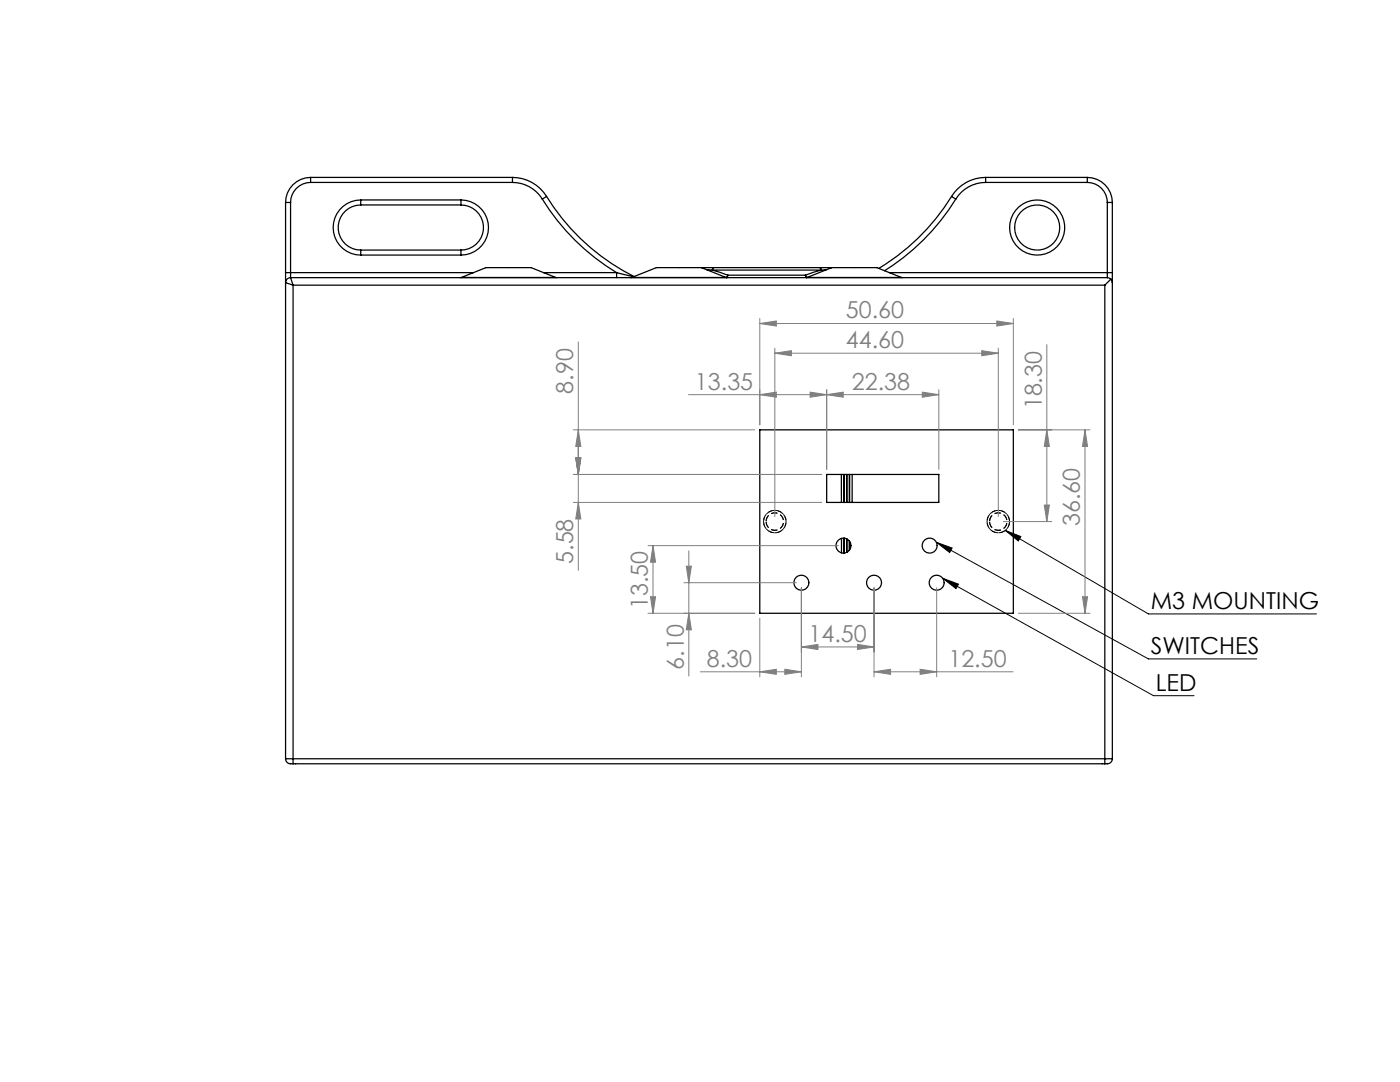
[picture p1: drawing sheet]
<svg xmlns="http://www.w3.org/2000/svg" width="279mm" height="216mm" viewBox="0 0 279 216" stroke-linecap="round" stroke-linejoin="round" font-family="sans-serif">
<path d="M152.9 104.1a1.75 1.75 0 0 1 2.5-1.6 1.75 1.75 0 0 1 .4 2.9 1.75 1.75 0 0 1-2.8-.8l-.1-.5M197.5 104.1a1.75 1.75 0 0 1 2.5-1.6 1.75 1.75 0 0 1 .4 2.9 1.75 1.75 0 0 1-2.8-.8l-.1-.5" fill="none" stroke="#000" stroke-width=".2" stroke-dasharray="1.3 .6" stroke-dashoffset="-.1" stroke-linecap="butt"/>
<path d="M152.4 104.1a2.25 2.25 0 0 1 3.2-2.1 2.25 2.25 0 0 1 .5 3.8 2.25 2.25 0 0 1-3.6-1.1l-.1-.6M156.9 104.1a2.25 2.25 0 0 1-3.2 2 2.25 2.25 0 0 1-.5-3.8 2.25 2.25 0 0 1 3.6 1.2l.1 .6M197 104.1a2.25 2.25 0 0 1 3.2-2.1 2.25 2.25 0 0 1 .5 3.8 2.25 2.25 0 0 1-3.6-1.1l-.1-.6M201.5 104.1a2.25 2.25 0 0 1-3.2 2 2.25 2.25 0 0 1-.5-3.8 2.25 2.25 0 0 1 3.6 1.2l.1 .6" fill="none" stroke="#000" stroke-width=".2" stroke-dasharray="1.3 .6" stroke-dashoffset=".3" stroke-linecap="butt"/>
<g fill="none" stroke="#000" stroke-width=".25">
<path d="M62 35.4v1M62 36.4a4 4 0 0 0-4 4M62 35.4a5 5 0 0 0-5 5M62 35.4h40.3M62 36.4h40.3M72 39.9a5.5 5.5 0 0 0-5.5 5.5 5.5 5.5 0 0 0 5.5 5.5M72 39.9v1M72 39.9h20M92 39.9a5.5 5.5 0 0 1 5.5 5.5 5.5 5.5 0 0 1-5.5 5.5M92 39.9v1M102.3 35.4a8 8 0 0 1 6.8 3.8M102.3 36.4a7 7 0 0 1 5.9 3.3"/>
<path d="M102.3 35.4v1M108.2 39.7a44.3 44.3 0 0 0 14.9 14.7M109.1 39.2a43.3 43.3 0 0 0 17.4 16M109.1 39.2l-.9 .5M189.9 39.2a43.3 43.3 0 0 1-14.5 14.4M189.9 39.2l.9 .5M190.8 39.7a44.3 44.3 0 0 1-14.3 14.3M196.7 36.4a7 7 0 0 0-5.9 3.3M196.7 35.4a8 8 0 0 0-6.8 3.8M196.7 35.4v1M196.7 35.4h20.3M196.7 36.4h20.3"/>
<path d="M217 36.4a4 4 0 0 1 4 4M217 35.4v1M217 35.4a5 5 0 0 1 5 5M57 56.4l1.5 .5M57 54.4h1M57 54.4v2M57 40.4h1M57 40.4v14M57 56.4v95M58 55.4l.5 1.5M58 55.4a1 1 0 0 0-1 1M58 54.4v1"/>
<path d="M58 55.4h163M58 40.4v14M58 54.4h36.5M58.5 56.9v94.5M58.5 56.9h162M72 40.9a4.5 4.5 0 0 0-4.5 4.5 4.5 4.5 0 0 0 4.5 4.5M72 49.9v1M72 49.9h20M72 50.9h20M72 40.9h20M92 49.9v1M92 40.9a4.5 4.5 0 0 1 4.5 4.5 4.5 4.5 0 0 1-4.5 4.5"/>
<path d="M92.1 55.4h-.2M92.1 55.4l4.9-2h9l4.9 2M92.1 55.4h18.8M108.5 54.4h14.6M110.9 55.4h.2M123.1 54.4v1M123.1 54.4l3.3 .8M126.1 55.4h-.2M126.1 55.4h18.8M140 53.4h-9l-4.9 2M140 53.4h2.5M140 53.4l4.9 2"/>
<path d="M141 53.8l1.2 .1M142.2 53.9l3 1M142.2 53.9h21.7M142.5 53.4h21.1M142.5 53.4l-.2 .1-.1 .4M144.9 55.4h.2M145.2 54.9h15.5M145.2 54.9l-.2 .5M145.2 54.9l-.3 .5M160.7 54.9l.2 .5M160.7 54.9l.4 .5M161.1 55.4h-.2"/>
<path d="M161.1 55.4h18.8M163.6 53.4l.2 .1 .1 .4M163.6 53.4h2.4M163.9 53.9l-3.2 1M164.9 53.8l-1 .1M166 53.4h9l4.9 2M166 53.4l-4.9 2M177.5 54.4h43.5M179.9 55.4h.2M220.5 56.9v94.5M221 55.4l.7 .3M221 54.4v1"/>
<path d="M221 54.4h1M221 40.4h1M221 40.4v14M221.7 55.7l-1.2 1.2M221.7 55.7l.3 .7M222 54.4v2M222 40.4v14M222 56.4v95M151.6 85.8h50.6v36.6h-50.6zM165 94.7h22.4v5.6h-22.4zM167.9 94.7v5.6M168.4 94.7v5.6"/>
<path d="M168.5 94.7v5.6M169 94.7v5.6M169.5 94.7v5.6M169.6 94.7v5.6M170.1 94.7v5.6M167.9 107.4v2.9M168.4 107.4v3M168.5 107.4v3M169 107.5v2.7M169.5 107.9v1.9M169.5 108v1.8M57 151.4h1.5"/>
<path d="M57 151.4a1.27 1.27 0 0 0 1.5 1M58.5 151.4v1M58.5 152.4h162M58.5 151.4h162M220.5 151.4v1M220.5 151.4h1.5M222 151.4a1.27 1.27 0 0 1-1.5 1"/>
<circle cx="207" cy="45.4" r="5.5"/>
<circle cx="207" cy="45.4" r="4.5"/>
<circle cx="159.9" cy="116.3" r="1.5"/>
<circle cx="168.3" cy="108.9" r="1.5"/>
<circle cx="174.4" cy="116.3" r="1.5"/>
<circle cx="185.5" cy="108.9" r="1.5"/>
<circle cx="186.9" cy="116.3" r="1.5"/>
</g>
<path d="M186.9 108.2l42.3 23.3h21.6M186.9 108.2l3.1 1.2-.5 .8zM188.1 115.4l42.1 23.4h8.1M188.1 115.4l3.2 1.2-.5 .8zM200.6 105.8l28.6 16.7h33.5M200.6 105.8l3.1 1.3-.5 .8z" fill="none" stroke="#000" stroke-width=".2"/>
<g fill="none" stroke="#808080" stroke-width=".2">
<path d="M115.4 68.2v45.6M151.6 78.8l3.3-.6v1.1zM151.6 64.6l3.3-.6v1.1zM151.6 63.6v21.2M151.6 64.6h50.6M154.6 70.5l3.3-.5v1zM154.6 69.5v33.6M154.6 70.5h44.6M161.7 78.2l3.3 .6-3.3 .5zM165 78.8l3.3-.6v1.1zM165 77.8v15.9M184.1 78.2l3.3 .6-3.3 .5z"/>
<path d="M187.4 78.8h-50M187.4 77.8v15.9M195.9 70l3.3 .5-3.3 .5zM198.9 64l3.3 .6-3.3 .5zM199.2 69.5v33.6M202.2 63.6v21.2M208.9 68.8v35.3M114.4 85.8h36.2M114.4 94.7h49.6M114.9 91.4h1l-.5 3.3zM115.4 85.8l.5 3.3h-1zM203.2 85.8h14.3"/>
<path d="M208.9 85.8l.5 3.3h-1zM216.5 85.8l.5 3.3h-1zM216.5 85.8v36.6M114.4 100.3h49.6M115.4 100.3l.5 3.3h-1zM129.3 108.9h38M129.8 119.1h1l-.5 3.3zM130.3 108.9v13.5M130.3 108.9l.5 3.3h-1zM136.5 116.3h22.4M137 113h1l-.5 3.3zM137.5 109.9v25"/>
<path d="M159.9 117.3v17.7M174.4 117.3v17.7M186.9 117.3v17.7M200.2 104.1h9.7M208.4 100.8h1l-.5 3.3zM216 119.1h1l-.5 3.3zM137.5 122.4l.5 3.3h-1zM139.8 134h20.1M150.6 122.4h-21.3M151.6 134l3.3-.5v1.1zM151.6 123.4v11.6M156.6 133.5l3.3 .5-3.3 .6z"/>
<path d="M159.9 129.1l3.3-.5v1zM159.9 129.1h14.5M171.1 128.6l3.3 .5-3.3 .5zM174.4 134l3.3-.5v1.1zM174.4 134h27.8M183.6 133.5l3.3 .5-3.3 .6zM203.2 122.4h14.3"/>
</g>
<path d="M188.1 115.4l3.2 1.2-.5 .8zM186.9 108.2l3.1 1.2-.5 .8zM200.6 105.8l3.1 1.3-.5 .8z" fill="#000"/>
<g fill="#808080">
<path d="M198.9 64l3.3 .6-3.3 .5zM151.6 64.6l3.3-.6v1.1z"/>
<path d="M151.6 78.8l3.3-.6v1.1zM161.7 78.2l3.3 .6-3.3 .5zM151.6 134l3.3-.5v1.1zM156.6 133.5l3.3 .5-3.3 .6zM159.9 129.1l3.3-.5v1zM171.1 128.6l3.3 .5-3.3 .5zM174.4 134l3.3-.5v1.1zM183.6 133.5l3.3 .5-3.3 .6z"/>
<path d="M165 78.8l3.3-.6v1.1zM184.1 78.2l3.3 .6-3.3 .5z"/>
<path d="M216 119.1h1l-.5 3.3zM216.5 85.8l.5 3.3h-1zM115.4 100.3l.5 3.3h-1zM114.9 91.4h1l-.5 3.3zM114.9 91.4h1l-.5 3.3zM115.4 85.8l.5 3.3h-1zM208.4 100.8h1l-.5 3.3zM208.9 85.8l.5 3.3h-1z"/>
<path d="M137.5 122.4l.5 3.3h-1zM137 113h1l-.5 3.3z"/>
<path d="M130.3 108.9l.5 3.3h-1zM129.8 119.1h1l-.5 3.3z"/>
<path d="M154.6 70.5l3.3-.5v1zM195.9 70l3.3 .5-3.3 .5z"/>
</g>
<g font-size="4.7" fill="#808080">
<text x="168.8" y="63.5">50.60</text>
<text x="168.8" y="69.5">44.60</text>
<text x="138.7" y="77.7">13.35</text>
<text x="170" y="77.7">22.38</text>
<text x="114.4" y="78.6" transform="rotate(-90 114.4 78.6)">8.90</text>
<text x="207.9" y="81.7" transform="rotate(-90 207.9 81.7)">18.30</text>
<text x="215.5" y="105" transform="rotate(-90 215.5 105)">36.60</text>
<text x="114.4" y="112.5" transform="rotate(-90 114.4 112.5)">5.58</text>
<text x="129.3" y="121.6" transform="rotate(-90 129.3 121.6)">13.50</text>
<text x="161.4" y="128.1">14.50</text>
<text x="136.5" y="133.6" transform="rotate(-90 136.5 133.6)">6.10</text>
<text x="141.1" y="133">8.30</text>
<text x="189.3" y="133">12.50</text>
</g>
<g font-size="4.7">
<text x="229.7" y="121.5">M3 MOUNTING</text>
<text x="229.7" y="130.4">SWITCHES</text>
<text x="230.7" y="137.8">LED</text>
</g>
</svg>
